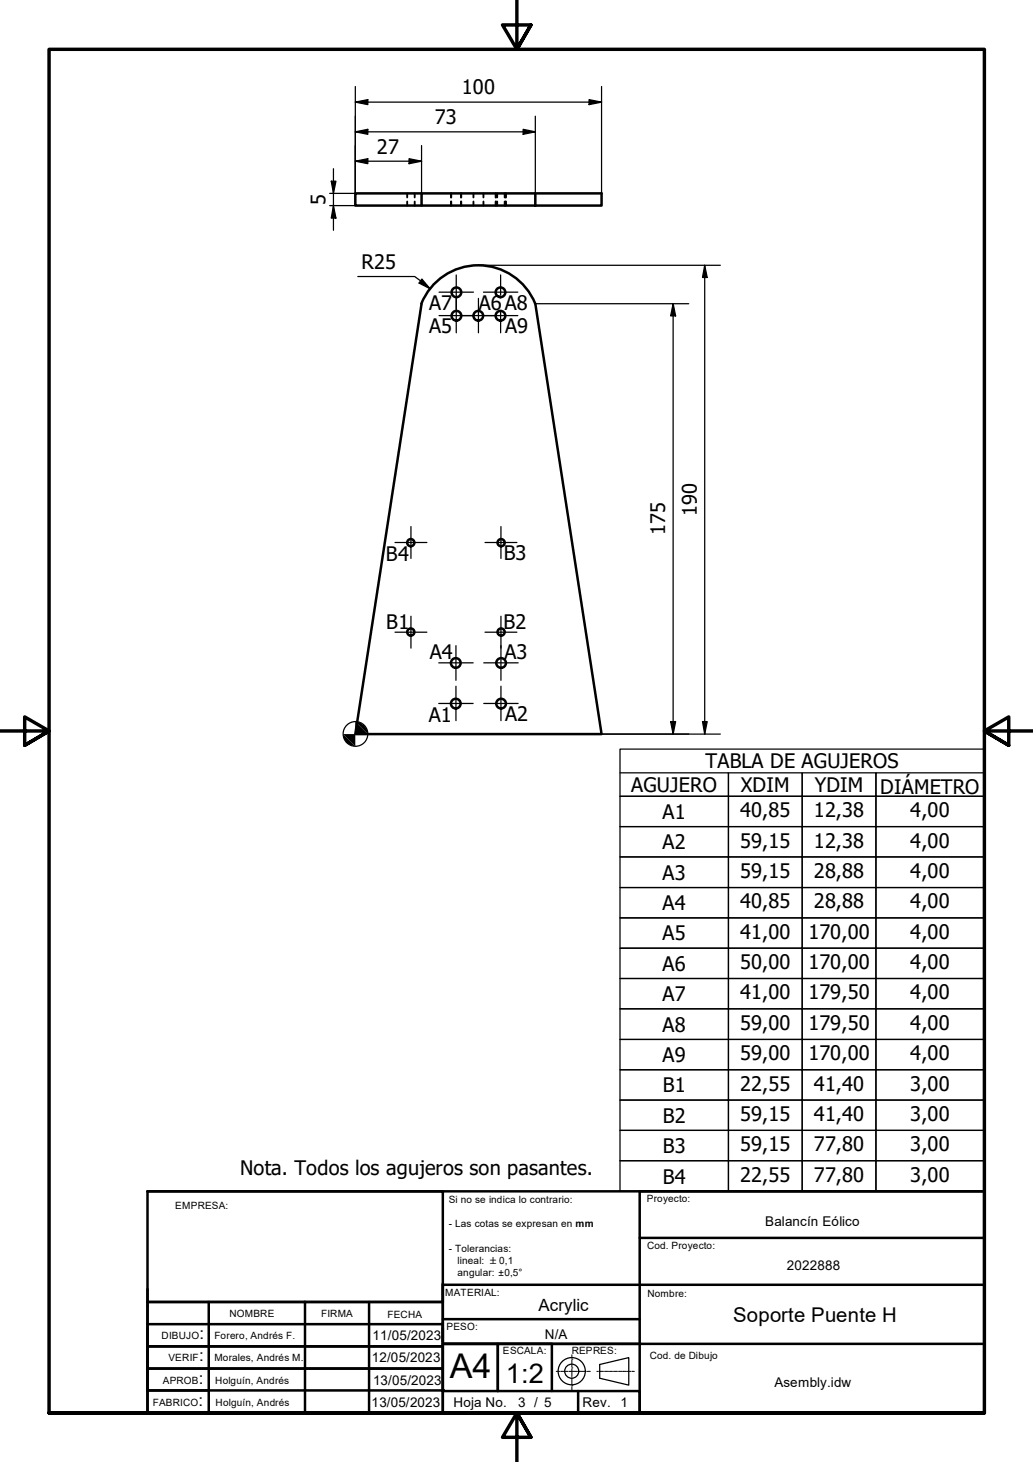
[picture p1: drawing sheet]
<svg xmlns="http://www.w3.org/2000/svg" width="210mm" height="297mm" viewBox="0 0 210 297" stroke-linecap="round" stroke-linejoin="round" font-family="sans-serif">
<!-- layer: Visible (ISO) -->
<g fill="none" stroke="#000" stroke-width=".51">
<path d="M85.7 39.3h23.1v2.5h-23.1zM85.7 39.3h-13.5v2.5h13.5M108.8 39.3h13.4v2.5h-13.4M85.6 61.7a12.5 12.5 0 0 1 11.6-7.8 12.5 12.5 0 0 1 11.6 7.8M85.7 61.7l-13.5 87.4h50l-13.4-87.4"/>
<circle cx="92.7" cy="59.4" r=".98"/>
<circle cx="101.7" cy="59.4" r=".98"/>
<circle cx="92.7" cy="64.2" r=".98"/>
<circle cx="97.2" cy="64.2" r=".98"/>
<circle cx="101.7" cy="64.2" r=".98"/>
<circle cx="83.5" cy="110.3" r=".73"/>
<circle cx="101.8" cy="110.3" r=".73"/>
<circle cx="83.5" cy="128.4" r=".73"/>
<circle cx="92.6" cy="134.7" r=".98"/>
<circle cx="101.8" cy="128.4" r=".73"/>
<circle cx="101.8" cy="134.7" r=".98"/>
<circle cx="92.6" cy="143" r=".98"/>
<circle cx="101.8" cy="143" r=".98"/>
</g>
<!-- layer: Hidden (ISO) -->
<g fill="none" stroke="#000" stroke-width=".38">
<path d="M82.7 39.3v.8M84.3 39.3v.8M91.6 39.3v.8M91.7 39.3v.8M93.7 39.3v.8M96.2 39.3v.8M98.2 39.3v.8M100.7 39.3v.8M100.8 39.3v.8M101 39.3v.8M102.6 39.3v.8M102.7 39.3v.8"/>
<path d="M102.8 39.3v.8M82.7 40.9v.9M84.3 40.9v.9M91.6 40.9v.9M91.7 40.9v.9M93.7 40.9v.9M96.2 40.9v.9M98.2 40.9v.9M100.7 40.9v.9M100.8 40.9v.9M101 40.9v.9M102.6 40.9v.9"/>
<path d="M102.7 40.9v.9M102.8 40.9v.9"/>
</g>
<!-- layer: Title (ISO) -->
<g fill="none" stroke="#000" stroke-width=".25">
<path d="M121.9 277.2l5.9-1.4v5.6l-5.9-1.4z"/>
<circle cx="116.2" cy="278.6" r="2.76"/>
<circle cx="116.2" cy="278.6" r="1.43"/>
</g>
<g fill="none" stroke="#000" stroke-width=".2">
<path d="M113 278.6h.7M113.9 278.6h.1M114.1 278.6h1.3M115.6 278.6h.1M115.8 278.6h1.4M116.2 276.1h.1M116.2 277.9h.1M116.2 275.3v.7M116.2 276.3v1.4M116.2 278.1v1.5M116.2 279.7v.1M116.2 280v1.4"/>
<path d="M117.3 278.6h.1M117.5 278.6h1.4M119.1 278.6h.1M119.3 278.6h.7M121.3 278.6h.3M121.8 278.6h.1M121.9 278.6h.7M122.7 278.6h.1M122.9 278.6h.6M123.6 278.6h.1M123.8 278.6h.7M124.6 278.6h.1"/>
<path d="M124.8 278.6h.6M125.5 278.6h.1M125.7 278.6h.7M126.5 278.6h.1M126.7 278.6h.6M127.4 278.6h.1M127.6 278.6h.6M128.4 278.6h.1M128.6 278.6h.3M116.2 281.5h.1M116.2 281.7v.7"/>
</g>
<path d="M42.4 282.5v4.5M117.5 282.6v4.5" fill="none" stroke="#000" stroke-width=".51"/>
<circle cx="90" cy="282.4" r=".25" fill="#000"/>
<!-- layer: AM_0 -->
<g fill="none" stroke="#000" stroke-width=".51">
<path d="M30 242h60v45h-59.8h169.8v-35.5h-70v35.5h70v-45M30 242v45M30 242h170M200 242h-70v9.5M30 265.4v17.1h12.2M30 278.4v8.6h60v-4.5h-60M30 278.1h60M30 273.5h60M30 269h60M42.3 264.5h47.7M42.4 264.5v18M62 264.5v22.5"/>
<path d="M75 264.5v22.5M90 261.1v3.4h-60h12.2M90 260.8v21.7M90 273h110M90 268h40M90 261h110M90.2 273h11v9.6v-9.6h10.9v9.6M90 282.6h40v4.4h-40"/>
</g>
<!-- layer: Border (ISO) -->
<path d="M105 0v10l-2.9-4.9h5.8l-2.9 4.9 2.9-4.9M0 148.5h10l-5-2.8v5.7l5-2.9-5 2.9M210 148.5h-10l5-2.8v5.7l-5-2.9 5 2.9M10 287.1v-277.1h190v277.1h-190h190M107.9 292l-2.9-4.9 2.9 4.9h-5.8l2.9-4.9v9.9" fill="none" stroke="#000" stroke-width=".7"/>
<!-- layer: Dimension (ISO) -->
<g fill="none" stroke="#000" stroke-width=".25">
<path d="M72.2 17.6v21.7h-5.2M122.2 17.6v21.7M67.3 36.8h1l-.5 2.5zM67.8 34.3v12.5M72.2 32.8l2.5-.6v1.1zM72.2 26.8l2.5-.5v1zM72.2 20.8l2.5-.6v1.1zM72.2 32.8h13.5M72.2 26.8h36.6M72.2 20.8h50M83.1 32.2l2.6 .6-2.6 .5zM85.7 29.6v9.7"/>
<path d="M106.3 26.3l2.5 .5-2.5 .5zM108.8 23.6v15.7M119.7 20.2l2.5 .6-2.5 .5zM67 41.8h5.2M67.8 41.8l.5 2.5h-1zM72.7 56.2h11.6l3.1 2.5M85.7 56.7l1.7 2-2.2-1.2zM97.2 53.9h49.2M143.2 53.9l.5 2.5h-1zM143.2 53.9v95.2M108.8 61.7h31.2M136.8 61.7l.5 2.5h-1z"/>
<path d="M136.8 61.7v87.4M122.2 149.1h24.2M136.3 146.6h1l-.5 2.5zM142.7 146.6h1l-.5 2.5z"/>
<circle cx="72.2" cy="149.1" r="2.51"/>
</g>
<g fill="#000">
<path d="M67.3 36.8h1l-.5 2.5z" fill-rule="evenodd"/>
<path d="M72.2 32.8l2.5-.6v1.1z" fill-rule="evenodd"/>
<path d="M72.2 26.8l2.5-.5v1z" fill-rule="evenodd"/>
<path d="M72.2 20.8l2.5-.6v1.1z" fill-rule="evenodd"/>
<path d="M83.1 32.2l2.6 .6-2.6 .5z" fill-rule="evenodd"/>
<path d="M106.3 26.3l2.5 .5-2.5 .5z" fill-rule="evenodd"/>
<path d="M119.7 20.2l2.5 .6-2.5 .5z" fill-rule="evenodd"/>
<path d="M67.8 41.8l.5 2.5h-1z" fill-rule="evenodd"/>
<path d="M85.7 56.7l1.7 2-2.2-1.2z" fill-rule="evenodd"/>
<path d="M143.2 53.9l.5 2.5h-1z" fill-rule="evenodd"/>
<path d="M136.8 61.7l.5 2.5h-1z" fill-rule="evenodd"/>
<path d="M69.7 149.1l2.5 2.5a2.39 2.39 0 0 1-2.5-2.5z" fill-rule="evenodd"/>
<path d="M72.2 146.6l2.5 2.5h-5l2.5 2.5z" fill-rule="evenodd"/>
<path d="M72.2 146.6a2.6 2.6 0 0 1 2.5 2.5z" fill-rule="evenodd"/>
<path d="M136.3 146.6h1l-.5 2.5z" fill-rule="evenodd"/>
<path d="M142.7 146.6h1l-.5 2.5z" fill-rule="evenodd"/>
</g>
<!-- layer: Center Mark (ISO) -->
<g fill="none" stroke="#000" stroke-width=".25">
<path d="M89.2 59.4h7M92.7 55.9v7M98.2 59.4h7M101.7 55.9v4.1M89.2 64.1h7M92.7 60.6v7M93.7 64.1h7M97.2 60.6v7M98.2 64.1h7M101.7 63.1v4.5M80.3 110.2h6.4M83.5 107v6.5"/>
<path d="M98.6 110.2h6.4M101.8 107v6.5M80.3 128.4h6.4M83.5 125.2v6.5M89.2 134.7h6.9M92.6 131.2v7M92.6 139.4v7M98.3 134.7h7M98.6 128.4h6.4M101.8 125.2v6.5M101.8 131.2v7M101.8 139.4v7"/>
<path d="M89.2 142.9h6.9M98.3 142.9h7"/>
</g>
<!-- layer: Symbol (ISO) -->
<g fill="none" stroke="#000" stroke-width=".25">
<path d="M126 157h22v4.8h-22h22v6.1h-22h22v6.2h-22h22v6.2h-22h22v6.2h-22h22v6.1h-22h22v6.2h-22h22v6.2h-22h22v6.2h-22h22v6.1h-22h22v6.2h-22h22v6.2h-22h22v6.1h-22h22v6.2v-6.2h15v6.2v-6.2h15v6.2v-6.2h22h-22v-6.1h22h-22v-6.2h22h-22v-6.2h22h-22v-6.1h22h-22v-6.2h22h-22v-6.2h22h-22v-6.2h22h-22v-6.1h22h-22v-6.2h22h-22v-6.2h22h-22v-6.2h22h-22v-6.1h22h-22v-4.8h22M126 152.2h74v89.8h-74zM148 157h15v4.8h-15zM163 157h15v4.8h-15zM148 161.8h15v6.1h-15zM148 167.9h15v6.2h-15zM148 174.1h15v6.2h-15zM163 161.8h15v6.1h-15zM163 167.9h15v6.2h-15zM163 174.1h15v6.2h-15zM148 180.3h15v6.2h-15zM148 186.5h15v6.1h-15z"/>
<path d="M148 192.6h15v6.2h-15zM148 198.8h15v6.2h-15zM163 180.3h15v6.2h-15zM163 186.5h15v6.1h-15zM163 192.6h15v6.2h-15zM163 198.8h15v6.2h-15zM148 205h15v6.2h-15zM148 211.2h15v6.1h-15zM148 217.3h15v6.2h-15zM163 205h15v6.2h-15zM163 211.2h15v6.1h-15zM163 217.3h15v6.2h-15z"/>
<path d="M148 223.5h15v6.2h-15zM148 229.7h15v6.1h-15zM163 223.5h15v6.2h-15zM163 229.7h15v6.1h-15z"/>
</g>
<text font-size="6.9" x="91.4" y="280">A4</text>
<text font-size="5.5" x="102.8" y="281">1:2</text>
<g font-size="4.1">
<text x="93.9" y="19.2">100</text>
<text x="88.3" y="25.2">73</text>
<text x="76.6" y="31.2">27</text>
<text x="66.2" y="41.6" transform="rotate(-90 66.2 41.6)">5</text>
<text x="73.5" y="54.6">R25</text>
<text x="87.2" y="63">A7</text>
<text x="97.3" y="63">A6A8</text>
<text x="87.2" y="67.7">A5</text>
<text x="102.6" y="67.6">A9</text>
<text x="141.6" y="104.9" transform="rotate(-90 141.6 104.9)">190</text>
<text x="78.4" y="113.9">B4</text>
<text x="102.4" y="113.8">B3</text>
<text x="135.2" y="108.8" transform="rotate(-90 135.2 108.8)">175</text>
<text x="78.5" y="127.7">B1</text>
<text x="102.3" y="127.9">B2</text>
<text x="87.3" y="133.9">A4</text>
<text x="102.5" y="133.9">A3</text>
<text x="87.1" y="146.6">A1</text>
<text x="102.6" y="146.5">A2</text>
<text x="128.3" y="160.9">AGUJERO</text>
<text x="143.4" y="156.1">TABLA DE AGUJEROS</text>
<text x="150.6" y="160.9">XDIM</text>
<text x="165.5" y="160.9">YDIM</text>
<text x="178.9" y="161.4">DIÁMETRO</text>
<text x="134.6" y="166.4">A1</text>
<text x="150.4" y="166">40,85</text>
<text x="165.4" y="166">12,38</text>
<text x="185" y="166">4,00</text>
<text x="134.6" y="172.6">A2</text>
<text x="150.4" y="172.2">59,15</text>
<text x="165.4" y="172.2">12,38</text>
<text x="185" y="172.2">4,00</text>
<text x="134.6" y="178.7">A3</text>
<text x="150.4" y="178.4">59,15</text>
<text x="165.4" y="178.4">28,88</text>
<text x="185" y="178.4">4,00</text>
<text x="134.6" y="184.9">A4</text>
<text x="150.4" y="184.5">40,85</text>
<text x="165.4" y="184.5">28,88</text>
<text x="185" y="184.5">4,00</text>
<text x="134.6" y="191.1">A5</text>
<text x="150.4" y="190.7">41,00</text>
<text x="164.3" y="190.7">170,00</text>
<text x="185" y="190.7">4,00</text>
<text x="134.6" y="197.2">A6</text>
<text x="150.4" y="196.9">50,00</text>
<text x="164.3" y="196.9">170,00</text>
<text x="185" y="196.9">4,00</text>
<text x="134.6" y="203.4">A7</text>
<text x="150.4" y="203.1">41,00</text>
<text x="164.3" y="203.1">179,50</text>
<text x="185" y="203.1">4,00</text>
<text x="134.6" y="209.6">A8</text>
<text x="150.4" y="209.2">59,00</text>
<text x="164.3" y="209.2">179,50</text>
<text x="185" y="209.2">4,00</text>
<text x="134.6" y="215.8">A9</text>
<text x="150.4" y="215.4">59,00</text>
<text x="164.3" y="215.4">170,00</text>
<text x="185" y="215.4">4,00</text>
<text x="134.7" y="221.9">B1</text>
<text x="150.4" y="221.6">22,55</text>
<text x="165.4" y="221.6">41,40</text>
<text x="185" y="221.6">3,00</text>
<text x="150.4" y="227.8">59,15</text>
<text x="165.4" y="227.8">41,40</text>
<text x="185" y="227.8">3,00</text>
<text x="134.7" y="228.1">B2</text>
<text x="150.4" y="233.9">59,15</text>
<text x="165.4" y="233.9">77,80</text>
<text x="185" y="233.9">3,00</text>
<text x="48.8" y="238.7">Nota. Todos los agujeros son pasantes.</text>
<text x="134.7" y="234.2">B3</text>
<text x="134.7" y="240.5">B4</text>
<text x="150.4" y="240.1">22,55</text>
<text x="165.4" y="240.1">77,80</text>
<text x="185" y="240.1">3,00</text>
<text x="149" y="268.7">Soporte Puente H</text>
</g>
<g font-size="3.4">
<text x="109.4" y="266.4">Acrylic</text>
<text x="40.5" y="272">:</text>
<text x="40.4" y="281.2">:</text>
<text x="40.4" y="276.5">:</text>
<text x="40.3" y="285.7">:</text>
</g>
<g font-size="2.7">
<text x="155.4" y="249.1">Balancín Eólico</text>
<text x="159.9" y="258">2022888</text>
<text x="75.7" y="272.3">11/05/2023</text>
<text x="110.7" y="272">N/A</text>
<text x="75.6" y="276.8">12/05/2023</text>
<text x="75.8" y="281.5">13/05/2023</text>
<text x="157.4" y="281.8">Asembly.idw</text>
<text x="75.5" y="285.9">13/05/2023</text>
<text x="92.1" y="285.8">Hoja No.</text>
<text x="105.3" y="285.9">3 / 5</text>
<text x="118.4" y="285.9">Rev.</text>
<text x="126.1" y="285.9">1</text>
</g>
<g font-size="2">
<text x="35.6" y="245.6">EMPRESA:</text>
<text x="91.2" y="244.4">Si no se indica lo contrario:</text>
<text x="131.4" y="244.1">Proyecto:</text>
<text x="91.2" y="249.4">- Las cotas se expresan en mm</text>
<text x="91.2" y="254.4">- Tolerancias:</text>
<text x="93" y="256.8">lineal: ±0,1</text>
<text x="131.5" y="253.9">Cod. Proyecto:</text>
<text x="90.5" y="263.3">MATERIAL:</text>
<text x="93" y="259.3">angular: ±0,5°</text>
<text x="131.6" y="263.6">Nombre:</text>
<text x="46.6" y="267.6">NOMBRE</text>
<text x="65.3" y="267.6">FIRMA</text>
<text x="78.7" y="267.7">FECHA</text>
<text x="32.8" y="272">DIBUJO</text>
<text x="43.6" y="272.1">Forero, Andrés F.</text>
<text x="90.7" y="270.2">PESO:</text>
<text x="102.2" y="275.1">ESCALA:</text>
<text x="116.2" y="275.1">REPRES:</text>
<text x="33.1" y="281.2">APROB</text>
<text x="34.2" y="276.5">VERIF</text>
<text x="43.6" y="276.6">Morales, Andrés M.</text>
<text x="43.8" y="281.3">Holguín, Andrés</text>
<text x="132" y="276.1">Cod. de Dibujo</text>
<text x="31.1" y="285.7">FABRICO</text>
<text x="43.8" y="285.7">Holguín, Andrés</text>
</g>
</svg>
